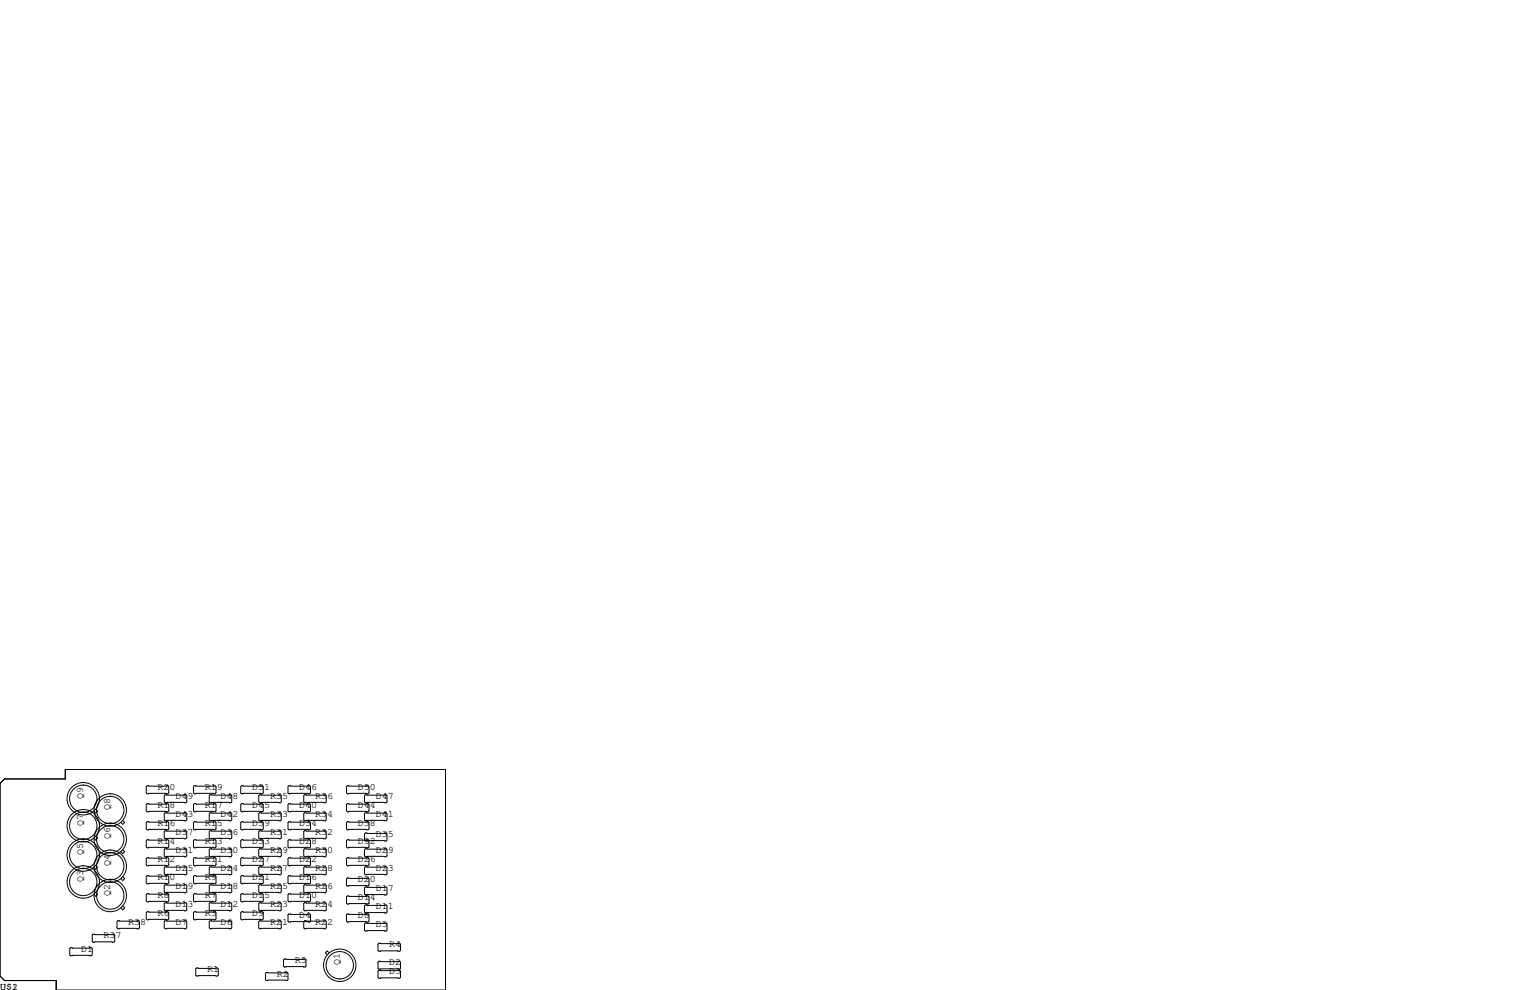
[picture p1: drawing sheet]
<svg xmlns="http://www.w3.org/2000/svg" width="432mm" height="279mm" viewBox="0 0 432 279" stroke-linecap="round" stroke-linejoin="round" font-family="sans-serif">
<g fill="none" stroke="#000" stroke-width=".28">
<path d="M0 221.1l1.3-1.3h17.1v-2.6h107.3v62.2h-109.8v-2.7h-14.6l-1.3-1.2zM27 228.4l.6 .5-.6 .6-.5-.6M27 236l.6 .6-.6 .5-.5-.5M34.6 239.8l.6 .6-.6 .5-.5-.5M34.6 231.6l.6 .5-.6 .5-.5-.5M41.5 221.7h5.9l.2 .3v1.8l-.2 .2h-5.9l-.2-.2v-1.8zM41.5 226.8h5.9l.2 .3v1.8l-.2 .2h-5.9l-.2-.2v-1.8zM41.5 231.9h5.9l.2 .3v1.7l-.2 .3h-5.9l-.2-.3v-1.7zM41.5 237h5.9l.2 .2v1.8l-.2 .3h-5.9l-.2-.3v-1.8zM46.6 234.4h5.9l.2 .3v1.8l-.2 .2h-5.9l-.2-.2v-1.8zM46.6 224.3h5.9l.2 .2v1.8l-.2 .3h-5.9l-.2-.3v-1.8zM46.6 229.4h5.9l.2 .2v1.8l-.2 .2h-5.9l-.2-.2v-1.8z"/>
<path d="M46.6 239.5h5.9l.2 .3v1.8l-.2 .2h-5.9l-.2-.2v-1.8zM54.9 221.7h5.8l.3 .3v1.8l-.3 .2h-5.8l-.3-.2v-1.8zM54.9 226.8h5.8l.3 .3v1.8l-.3 .2h-5.8l-.3-.2v-1.8zM54.9 231.9h5.8l.3 .3v1.7l-.3 .3h-5.8l-.3-.3v-1.7zM54.9 237h5.8l.3 .2v1.8l-.3 .3h-5.8l-.3-.3v-1.8zM59.3 234.4h5.9l.2 .3v1.8l-.2 .2h-5.9l-.2-.2v-1.8zM59.3 224.3h5.9l.2 .2v1.8l-.2 .3h-5.9l-.2-.3v-1.8zM59.3 229.4h5.9l.2 .2v1.8l-.2 .2h-5.9l-.2-.2v-1.8zM59.3 239.5h5.9l.2 .3v1.8l-.2 .2h-5.9l-.2-.2v-1.8zM68.2 221.7h5.8l.3 .3v1.8l-.3 .2h-5.8l-.3-.2v-1.8zM68.2 226.8h5.8l.3 .3v1.8l-.3 .2h-5.8l-.3-.2v-1.8zM68.2 231.9h5.8l.3 .3v1.7l-.3 .3h-5.8l-.3-.3v-1.7z"/>
<path d="M68.2 237h5.8l.3 .2v1.8l-.3 .3h-5.8l-.3-.3v-1.8zM73.3 239.5h5.8l.3 .3v1.8l-.3 .2h-5.8l-.3-.2v-1.8zM73.3 234.4h5.8l.3 .3v1.8l-.3 .2h-5.8l-.3-.2v-1.8zM73.3 229.4h5.8l.3 .2v1.8l-.3 .2h-5.8l-.3-.2v-1.8zM73.3 224.3h5.8l.3 .2v1.8l-.3 .3h-5.8l-.3-.3v-1.8zM81.5 221.7h5.9l.2 .3v1.8l-.2 .2h-5.9l-.2-.2v-1.8zM81.5 226.8h5.9l.2 .3v1.8l-.2 .2h-5.9l-.2-.2v-1.8zM81.5 231.9h5.9l.2 .3v1.7l-.2 .3h-5.9l-.2-.3v-1.7zM81.5 237h5.9l.2 .2v1.8l-.2 .3h-5.9l-.2-.3v-1.8zM86 239.5h5.8l.3 .3v1.8l-.3 .2h-5.8l-.3-.2v-1.8zM86 234.4h5.8l.3 .3v1.8l-.3 .2h-5.8l-.3-.2v-1.8zM86 229.4h5.8l.3 .2v1.8l-.3 .2h-5.8l-.3-.2v-1.8z"/>
<path d="M86 224.3h5.8l.3 .2v1.8l-.3 .3h-5.8l-.3-.3v-1.8zM98 221.7h5.9l.2 .3v1.8l-.2 .2h-5.9l-.2-.2v-1.8zM98 226.8h5.9l.2 .3v1.8l-.2 .2h-5.9l-.2-.2v-1.8zM98 231.9h5.9l.2 .3v1.7l-.2 .3h-5.9l-.2-.3v-1.7zM98 237h5.9l.2 .2v1.8l-.2 .3h-5.9l-.2-.3v-1.8zM103.1 224.3h5.9l.2 .2v1.8l-.2 .3h-5.9l-.2-.3v-1.8zM103.1 229.4h5.9l.2 .2v1.8l-.2 .2h-5.9l-.2-.2v-1.8zM103.1 235.1h5.9l.2 .2v1.8l-.2 .3h-5.9l-.2-.3v-1.8zM103.1 239.5h5.9l.2 .3v1.8l-.2 .2h-5.9l-.2-.2v-1.8zM27 251.9l.6 .5-.6 .6-.5-.6M27 244.3l.6 .5-.6 .5-.5-.5M33.3 259.8h5.8l.3 .3v1.8l-.3 .2h-5.8l-.3-.2v-1.8z"/>
<path d="M34.6 255.7l.6 .5-.6 .6-.5-.6M34.6 247.4l.6 .6-.6 .5-.5-.5M41.3 257.6l.2-.3h5.9l.2 .3v1.7l-.2 .3h-5.9l-.2-.3zM41.3 247.4l.2-.3h5.9l.2 .3v1.8l-.2 .2h-5.9l-.2-.2zM41.3 252.5l.2-.3h5.9l.2 .3v1.8l-.2 .2h-5.9l-.2-.2zM41.5 242.1h5.9l.2 .2v1.8l-.2 .2h-5.9l-.2-.2v-1.8zM46.4 244.9l.2-.3h5.9l.2 .3v1.7l-.2 .3h-5.9l-.2-.3zM46.4 249.9l.2-.2h5.9l.2 .2v1.8l-.2 .3h-5.9l-.2-.3zM46.4 255l.2-.2h5.9l.2 .2v1.8l-.2 .2h-5.9l-.2-.2zM54.6 257.6l.3-.3h5.8l.3 .3v1.7l-.3 .3h-5.8l-.3-.3zM54.6 247.4l.3-.3h5.8l.3 .3v1.8l-.3 .2h-5.8l-.3-.2zM54.6 252.5l.3-.3h5.8l.3 .3v1.8l-.3 .2h-5.8l-.3-.2z"/>
<path d="M54.9 242.1h5.8l.3 .2v1.8l-.3 .2h-5.8l-.3-.2v-1.8zM59.1 249.9l.2-.2h5.9l.2 .2v1.8l-.2 .3h-5.9l-.2-.3zM59.1 244.9l.2-.3h5.9l.2 .3v1.7l-.2 .3h-5.9l-.2-.3zM59.1 255l.2-.2h5.9l.2 .2v1.8l-.2 .2h-5.9l-.2-.2zM67.9 257.6l.3-.3h5.8l.3 .3v1.7l-.3 .3h-5.8l-.3-.3zM67.9 247.4l.3-.3h5.8l.3 .3v1.8l-.3 .2h-5.8l-.3-.2zM67.9 252.5l.3-.3h5.8l.3 .3v1.8l-.3 .2h-5.8l-.3-.2zM68.2 242.1h5.8l.3 .2v1.8l-.3 .2h-5.8l-.3-.2v-1.8zM73 249.9l.3-.2h5.8l.3 .2v1.8l-.3 .3h-5.8l-.3-.3zM73 255l.3-.2h5.8l.3 .2v1.8l-.3 .2h-5.8l-.3-.2zM73 244.9l.3-.3h5.8l.3 .3v1.7l-.3 .3h-5.8l-.3-.3zM81.3 258.2l.2-.3h5.9l.2 .3v1.8l-.2 .2h-5.9l-.2-.2z"/>
<path d="M81.3 247.4l.2-.3h5.9l.2 .3v1.8l-.2 .2h-5.9l-.2-.2zM81.3 252.5l.2-.3h5.9l.2 .3v1.8l-.2 .2h-5.9l-.2-.2zM81.5 242.1h5.9l.2 .2v1.8l-.2 .2h-5.9l-.2-.2v-1.8zM85.7 255l.3-.2h5.8l.3 .2v1.8l-.3 .2h-5.8l-.3-.2zM85.7 249.9l.3-.2h5.8l.3 .2v1.8l-.3 .3h-5.8l-.3-.3zM85.7 244.9l.3-.3h5.8l.3 .3v1.7l-.3 .3h-5.8l-.3-.3zM97.8 253.1l.2-.2h5.9l.2 .2v1.8l-.2 .2h-5.9l-.2-.2zM97.8 258.2l.2-.3h5.9l.2 .3v1.8l-.2 .2h-5.9l-.2-.2zM97.8 248l.2-.2h5.9l.2 .2v1.8l-.2 .3h-5.9l-.2-.3zM98 242.1h5.9l.2 .2v1.8l-.2 .2h-5.9l-.2-.2v-1.8zM102.9 244.9l.2-.3h5.9l.2 .3v1.7l-.2 .3h-5.9l-.2-.3zM102.9 250.6l.2-.3h5.9l.2 .3v1.7l-.2 .3h-5.9l-.2-.3z"/>
<path d="M102.9 255.7l.2-.3h5.9l.2 .3v1.7l-.2 .3h-5.9l-.2-.3zM19.9 267.5h5.9l.2 .2v1.8l-.2 .2h-5.9l-.2-.2v-1.8zM26.3 263.7h5.8l.3 .2v1.8l-.3 .2h-5.8l-.3-.2v-1.8zM46.4 260.1l.2-.3h5.9l.2 .3v1.8l-.2 .2h-5.9l-.2-.2zM55.2 273.4l.3-.2h5.8l.3 .2v1.8l-.3 .3h-5.8l-.3-.3zM59.1 260.1l.2-.3h5.9l.2 .3v1.8l-.2 .2h-5.9l-.2-.2zM73 260.1l.3-.3h5.8l.3 .3v1.8l-.3 .2h-5.8l-.3-.2zM74.9 274.7l.3-.3h5.8l.3 .3v1.8l-.3 .2h-5.8l-.3-.2zM80 270.9l.3-.3h5.8l.3 .3v1.8l-.3 .2h-5.8l-.3-.2zM85.7 260.1l.3-.3h5.8l.3 .3v1.8l-.3 .2h-5.8l-.3-.2zM92.9 268.9l-.5-.5-.6 .5 .6 .5M102.9 260.7l.2-.2h5.9l.2 .2v1.8l-.2 .3h-5.9l-.2-.3z"/>
<path d="M106.7 271.5l.2-.2h5.9l.2 .2v1.8l-.2 .3h-5.9l-.2-.3zM106.7 266.4l.2-.2h5.9l.2 .2v1.8l-.2 .3h-5.9l-.2-.3zM106.7 274.1l.2-.3h5.9l.2 .3v1.7l-.2 .3h-5.9l-.2-.3z"/>
<circle cx="23.5" cy="225.4" r="3.9"/>
<circle cx="23.5" cy="233" r="3.9"/>
<circle cx="23.5" cy="225.4" r="4.6"/>
<circle cx="23.5" cy="233" r="4.6"/>
<circle cx="31.1" cy="236.9" r="3.9"/>
<circle cx="31.1" cy="228.6" r="3.9"/>
<circle cx="31.1" cy="228.6" r="4.6"/>
<circle cx="31.1" cy="236.9" r="4.6"/>
<circle cx="23.5" cy="241.3" r="3.9"/>
<circle cx="23.5" cy="248.9" r="3.9"/>
<circle cx="23.5" cy="248.9" r="4.6"/>
<circle cx="23.5" cy="241.3" r="4.6"/>
<circle cx="31.1" cy="244.5" r="3.9"/>
<circle cx="31.1" cy="252.7" r="3.9"/>
<circle cx="31.1" cy="252.7" r="4.6"/>
<circle cx="31.1" cy="244.5" r="4.6"/>
<circle cx="95.9" cy="272.4" r="4.6"/>
<circle cx="95.9" cy="272.4" r="3.9"/>
</g>
<g font-size="2.8">
<text x="23.5" y="225.4" transform="rotate(-90 23.5 225.4)">Q9</text>
<text x="44.4" y="228">R18</text>
<text x="44.4" y="222.9">R20</text>
<text x="49.5" y="225.4">D49</text>
<text x="57.8" y="228">R17</text>
<text x="57.8" y="222.9">R19</text>
<text x="62.2" y="225.4">D48</text>
<text x="71.1" y="228">D45</text>
<text x="71.1" y="222.9">D51</text>
<text x="76.2" y="225.4">R35</text>
<text x="84.5" y="228">D40</text>
<text x="84.5" y="222.9">D46</text>
<text x="88.9" y="225.4">R36</text>
<text x="101" y="228">D44</text>
<text x="101" y="222.9">D50</text>
<text x="106" y="225.4">D47</text>
<text x="23.5" y="233" transform="rotate(-90 23.5 233)">Q7</text>
<text x="31.1" y="228.6" transform="rotate(-90 31.1 228.6)">Q8</text>
<text x="44.4" y="233">R16</text>
<text x="49.5" y="230.5">D43</text>
<text x="57.8" y="233">R15</text>
<text x="62.2" y="230.5">D42</text>
<text x="71.1" y="233">D39</text>
<text x="76.2" y="230.5">R33</text>
<text x="84.5" y="233">D34</text>
<text x="88.9" y="230.5">R34</text>
<text x="101" y="233">D38</text>
<text x="106" y="230.5">D41</text>
<text x="31.1" y="236.9" transform="rotate(-90 31.1 236.9)">Q6</text>
<text x="44.4" y="238.1">R14</text>
<text x="49.5" y="235.6">D37</text>
<text x="57.8" y="238.1">R13</text>
<text x="62.2" y="235.6">D36</text>
<text x="71.1" y="238.1">D33</text>
<text x="76.2" y="235.6">R31</text>
<text x="84.5" y="238.1">D28</text>
<text x="88.9" y="235.6">R32</text>
<text x="101" y="238.1">D32</text>
<text x="106" y="236.2">D35</text>
<text x="23.5" y="241.3" transform="rotate(-90 23.5 241.3)">Q5</text>
<text x="31.1" y="244.5" transform="rotate(-90 31.1 244.5)">Q4</text>
<text x="44.4" y="243.2">R12</text>
<text x="49.5" y="245.7">D25</text>
<text x="49.5" y="240.7">D31</text>
<text x="57.8" y="243.2">R11</text>
<text x="62.2" y="245.7">D24</text>
<text x="62.2" y="240.7">D30</text>
<text x="71.1" y="243.2">D27</text>
<text x="76.2" y="245.7">R27</text>
<text x="76.2" y="240.7">R29</text>
<text x="84.5" y="243.2">D22</text>
<text x="88.9" y="245.7">R28</text>
<text x="88.9" y="240.7">R30</text>
<text x="101" y="243.2">D26</text>
<text x="106" y="245.7">D23</text>
<text x="106" y="240.7">D29</text>
<text x="23.5" y="248.9" transform="rotate(-90 23.5 248.9)">Q3</text>
<text x="44.4" y="248.3">R10</text>
<text x="49.5" y="250.8">D19</text>
<text x="57.8" y="248.3">R9</text>
<text x="62.2" y="250.8">D18</text>
<text x="71.1" y="248.3">D21</text>
<text x="76.2" y="250.8">R25</text>
<text x="84.5" y="248.3">D16</text>
<text x="88.9" y="250.8">R26</text>
<text x="101" y="248.9">D20</text>
<text x="106" y="251.5">D17</text>
<text x="31.1" y="252.7" transform="rotate(-90 31.1 252.7)">Q2</text>
<text x="44.4" y="253.4">R8</text>
<text x="49.5" y="255.9">D13</text>
<text x="57.8" y="253.4">R7</text>
<text x="62.2" y="255.9">D12</text>
<text x="71.1" y="253.4">D15</text>
<text x="76.2" y="255.9">R23</text>
<text x="84.5" y="253.4">D10</text>
<text x="88.9" y="255.9">R24</text>
<text x="101" y="254">D14</text>
<text x="106" y="256.5">D11</text>
<text x="36.2" y="261">R38</text>
<text x="44.4" y="258.4">R6</text>
<text x="49.5" y="261">D7</text>
<text x="57.8" y="258.4">R3</text>
<text x="62.2" y="261">D6</text>
<text x="71.1" y="258.4">D9</text>
<text x="76.2" y="261">R21</text>
<text x="84.5" y="259.1">D4</text>
<text x="88.9" y="261">R22</text>
<text x="101" y="259.1">D8</text>
<text x="106" y="261.6">D5</text>
<text x="22.9" y="268.6">D1</text>
<text x="29.2" y="264.8">R37</text>
<text x="109.9" y="267.3">R4</text>
<text x="58.4" y="274.3">R1</text>
<text x="78.1" y="275.6">R2</text>
<text x="83.2" y="271.8">R5</text>
<text x="95.9" y="272.4" transform="rotate(-90 95.9 272.4)">Q1</text>
<text x="109.9" y="272.4">D2</text>
<text x="109.9" y="275">D3</text>
<text x="0" y="279.4">U$1</text>
<text x="3.4" y="279.4">2</text>
</g>
</svg>
